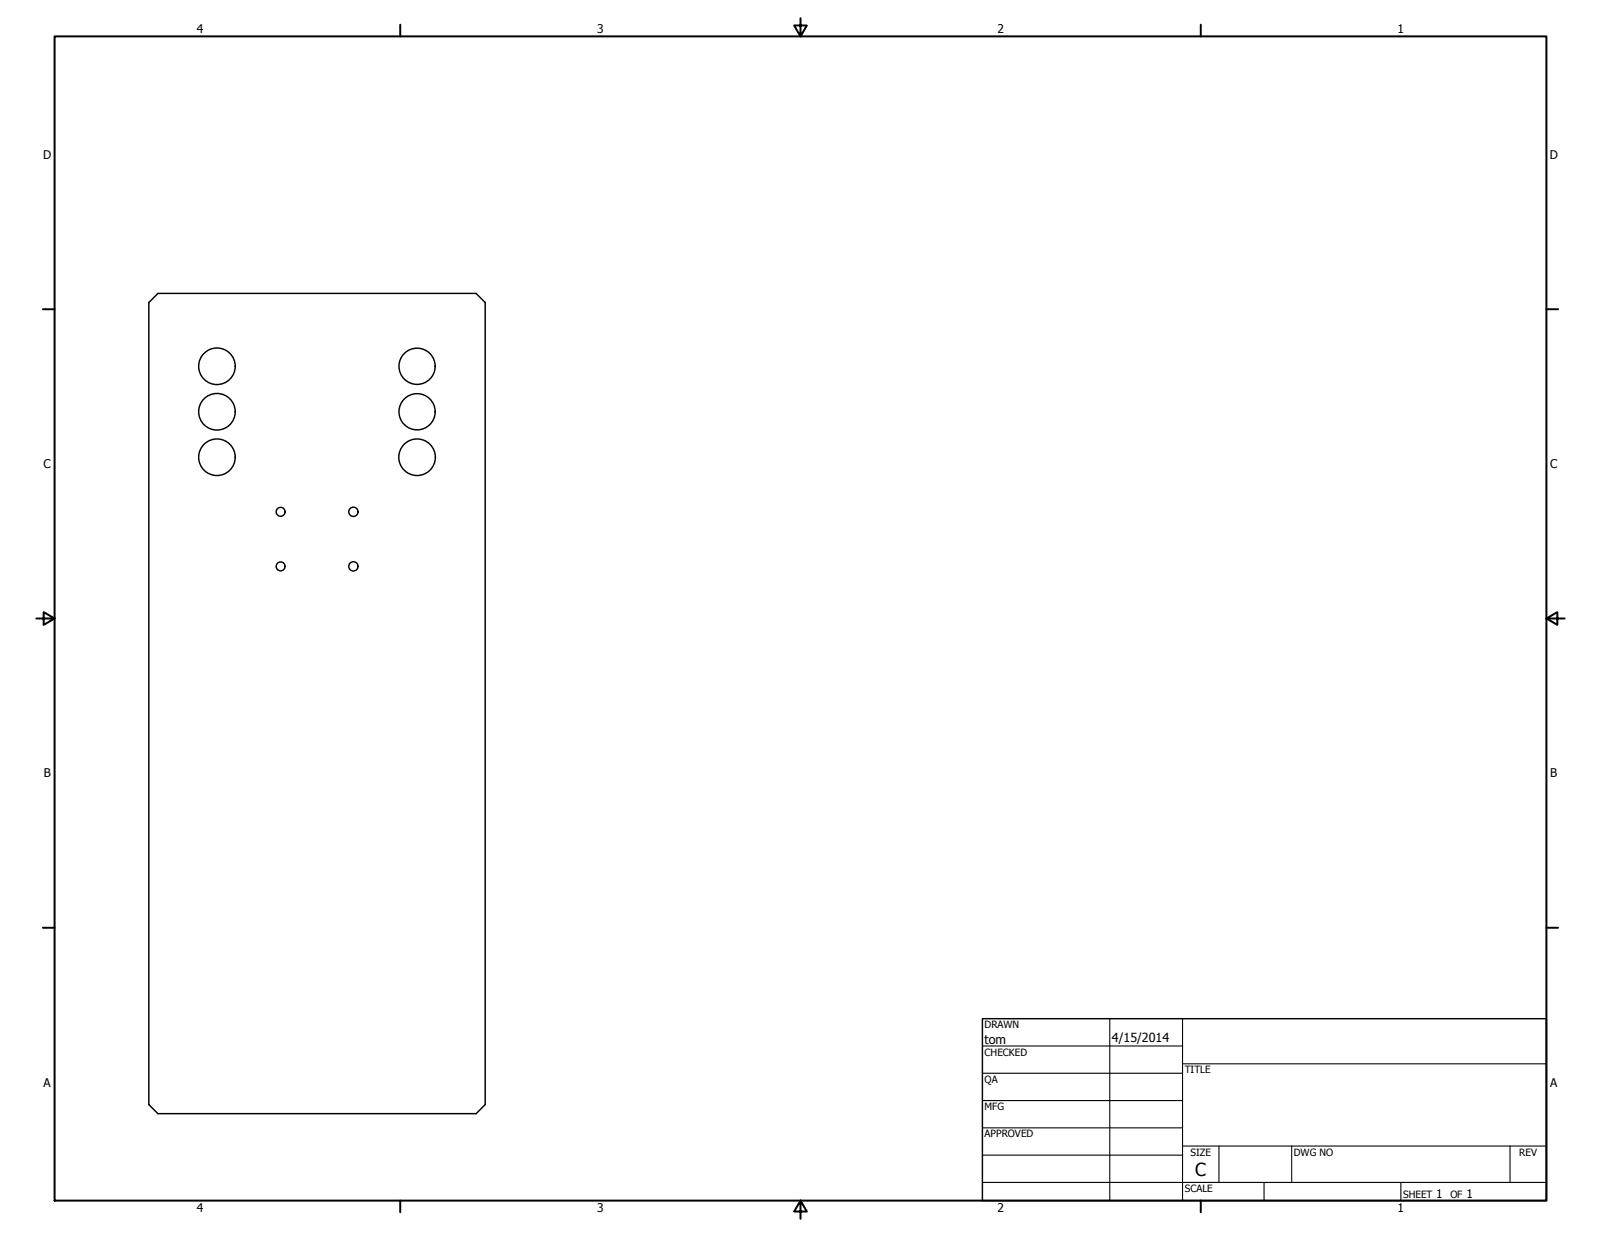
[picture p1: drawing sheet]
<svg xmlns="http://www.w3.org/2000/svg" width="559mm" height="432mm" viewBox="0 0 559 432" stroke-linecap="round" stroke-linejoin="round" font-family="sans-serif">
<!-- layer: Visible (ANSI) -->
<g fill="none" stroke="#000" stroke-width=".51">
<path d="M51.9 105.6l3.2-3.2h111.1l3.2 3.2v280l-3.2 3.1h-111.1l-3.2-3.1z"/>
<circle cx="75.7" cy="127.9" r="6.4"/>
<circle cx="145.6" cy="127.9" r="6.3"/>
<circle cx="75.7" cy="143.7" r="6.4"/>
<circle cx="75.7" cy="159.6" r="6.4"/>
<circle cx="145.6" cy="159.6" r="6.4"/>
<circle cx="145.6" cy="143.7" r="6.3"/>
<circle cx="97.9" cy="178.7" r="1.56"/>
<circle cx="123.3" cy="178.7" r="1.62"/>
<circle cx="97.9" cy="197.7" r="1.56"/>
<circle cx="123.3" cy="197.7" r="1.62"/>
</g>
<!-- layer: Border (ANSI) -->
<g fill="none" stroke="#000" stroke-width=".7">
<path d="M19 12.7h520.8v406.4h-520.8zM139.7 8.6v4.1M279.4 6.3v6.4l-2.2-3.8h4.4l-2.2 3.8M419.1 8.6v4.1M15 107.9h4M539.8 107.9h4M12.7 215.9h6.3l-3.8-2.2v4.4l3.8-2.2M539.8 215.9l3.8 2.2v-4.4l-3.8 2.2h6.3M15 323.8h4M539.8 323.8h4M139.7 419.1v4.1M279.4 419.1l2.2 3.8h-4.4l2.2-3.8v6.3"/>
<path d="M419.1 419.1v4.1"/>
</g>
<!-- layer: Title (ANSI) -->
<g fill="none" stroke="#000" stroke-width=".38">
<path d="M387.3 355.6v63.5M412.7 355.6v63.5M342.9 365.1h69.8M342.9 374.6h69.8M412.7 371.3h127.1M342.9 384.2h69.8M342.9 393.7h69.8M342.9 412.7h196.9M342.9 403.2h69.8M412.7 400h127.1M425.4 400v12.7M441.2 412.7v6.4"/>
<path d="M450.8 400v12.7M488.9 412.7v6.4M527 400v12.7"/>
</g>
<path d="M342.9 355.6h196.9v63.5h-196.9z" fill="none" stroke="#000" stroke-width=".51"/>
<text font-size="6.3" x="417.2" y="410.6">C</text>
<g font-size="4.4">
<text x="343.7" y="364.3">tom</text>
<text x="388.1" y="363.7">4/15/2014</text>
</g>
<g font-size="4.2">
<text x="68.7" y="11.7">4</text>
<text x="208.4" y="11.7">3</text>
<text x="348.1" y="11.7">2</text>
<text x="487.8" y="11.7">1</text>
<text x="15.1" y="55.5">D</text>
<text x="540.9" y="55.5">D</text>
<text x="15.2" y="163.4">C</text>
<text x="541" y="163.4">C</text>
<text x="15.3" y="271.4">B</text>
<text x="541.1" y="271.4">B</text>
<text x="15.2" y="379.3">A</text>
<text x="541" y="379.3">A</text>
<text x="501.3" y="418.3">1</text>
<text x="511.8" y="418.3">1</text>
<text x="68.7" y="423.2">4</text>
<text x="208.4" y="423.2">3</text>
<text x="348.1" y="423.2">2</text>
<text x="487.8" y="423.2">1</text>
</g>
<g font-size="3.5">
<text x="343.7" y="358.9">DRAWN</text>
<text x="343.7" y="368.5">CHECKED</text>
<text x="413.5" y="374.6">TITLE</text>
<text x="343.7" y="378">QA</text>
<text x="343.7" y="387.5">MFG</text>
<text x="343.7" y="397.1">APPROVED</text>
<text x="415.5" y="403.4">SIZE</text>
<text x="451.6" y="403.4">DWG NO</text>
<text x="530.3" y="403.4">REV</text>
<text x="413.5" y="416.1">SCALE</text>
<text x="489.7" y="418.3">SHEET</text>
<text x="506.2" y="418.3">OF</text>
</g>
</svg>
